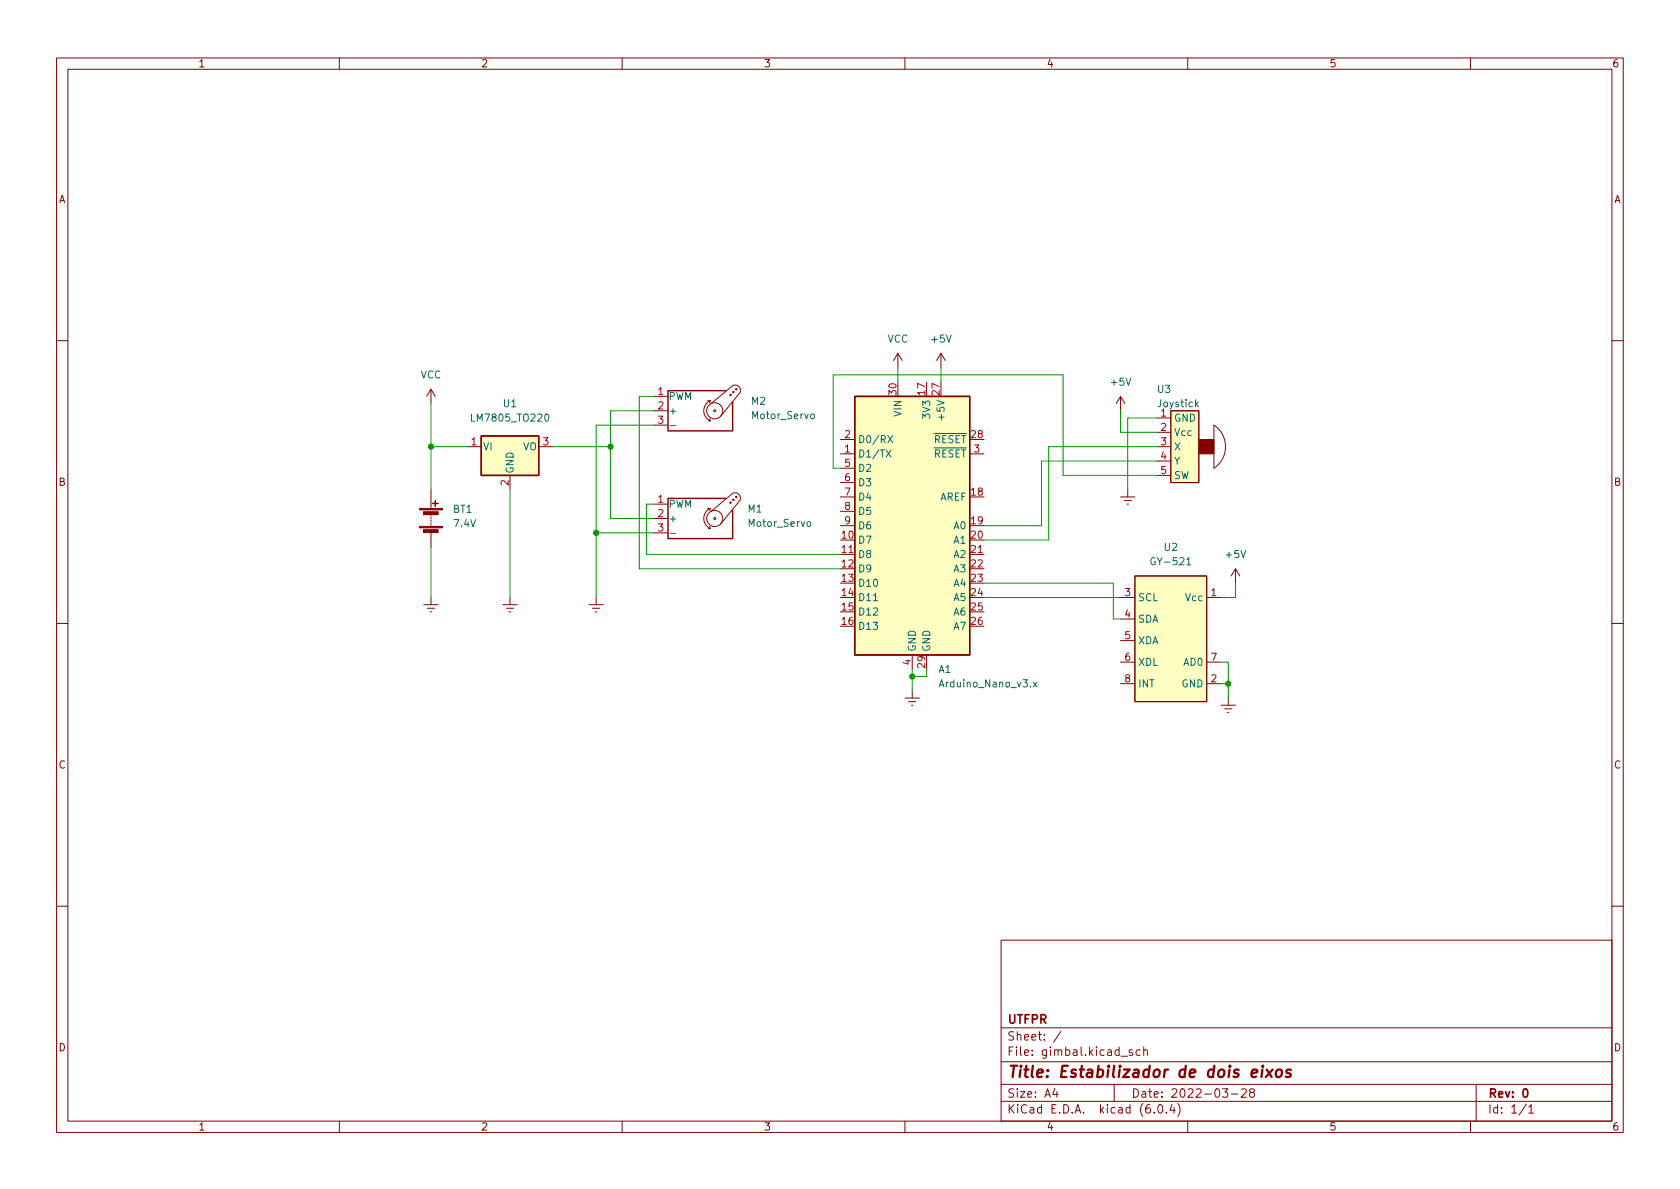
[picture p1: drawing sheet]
<svg xmlns="http://www.w3.org/2000/svg" width="297mm" height="210mm" viewBox="0 0 297 210" stroke-linecap="round" stroke-linejoin="round" font-family="sans-serif">
<g fill="none" stroke="#840000" stroke-width=".18">
<path d="M10 10.2h277v190.1h-277zM12 12.2h273v186.1h-273zM60 10.2v2M110 10.2v2M160 10.2v2M210 10.2v2M260 10.2v2M10 60.2h2M76.2 68.8v2.6M76.2 68.8l-.8 1.3M76.2 68.8l.8 1.3M82.5 79h2.6"/>
<path d="M95.2 79h2.6M115.6 70.1h2.5M115.6 72.6h2.5M115.6 75.2h2.5M125.1 70.9h.5M125.2 74.4h.4M125.5 74l.1 .4M125.6 70.9a1.93 1.93 0 0 0-1.2 1.7 1.93 1.93 0 0 0 1.2 1.8M125.6 70.9l-.1 .3M130.8 69.5a.94 .94 0 0 0-.2-1.1 .94 .94 0 0 0-1.1-.2l-3.8 3.2M130.8 69.5l-3.4 4.2M148.6 77.7h2.5"/>
<path d="M158.7 62.5l-.7 1.2M158.7 62.5v2.5M158.7 62.5l.8 1.2M166.4 62.5l-.8 1.2M166.4 62.5v2.5M166.4 62.5l.7 1.2M198.1 70.1l-.7 1.3M198.1 70.1v2.5M198.1 70.1l.8 1.3M204.5 73.9h2.5M204.5 76.4h2.5M204.5 79h2.5"/>
<path d="M207 72.6h5v12.7h-5zM214.6 75.2v7.6M214.7 75.2a4.6 4.6 0 0 1 0 7.6M285 60.2h2M76.2 86.6v3.3M76.2 90.9v.3M76.2 91.4v.3M76.2 91.9v.3M76.2 92.5v.2M76.2 93v.2M76.2 94.2v2.6M90.2 84.1v2.5"/>
<path d="M115.6 89.1h2.5M115.6 91.7h2.5M115.6 94.2h2.5M125.1 89.9h.5M125.2 93.5h.4M125.5 93.1l.1 .4M125.6 89.9a1.93 1.93 0 0 0-1.2 1.8 1.93 1.93 0 0 0 1.2 1.8M125.6 89.9l-.1 .4M125.7 90.4l3.8-3.2a.94 .94 0 0 1 1.1 .2 .94 .94 0 0 1 .2 1.1l-3.4 4.2M148.6 87.9h2.5M148.6 80.3h2.5M148.6 98h2.5"/>
<path d="M148.6 82.8h2.5M148.6 85.3h2.5M148.6 90.4h2.5M148.6 93h2.5M171.4 80.3h2.6M171.4 98h2.6M198.1 87.9h2.6M198.8 88.5h1.2M199.3 89.1h.2M199.4 86.6v1.3M204.5 81.5h2.5M204.5 84.1h2.5"/>
<path d="M10 110.2h2M74.9 106.9h2.6M75.6 107.6h1.2M76.1 108.2h.2M76.2 105.7v1.2M88.9 106.9h2.5M89.5 107.6h1.3M90 108.2h.3M90.2 105.7v1.2M104.1 106.9h2.6M104.8 107.6h1.2M105.3 108.2h.2"/>
<path d="M105.4 105.7v1.2M161.3 115.8v2.6M198.1 105.7h2.6M198.1 109.5h2.6M198.1 113.3h2.6M198.1 117.1h2.6M200.7 101.8h12.7v22.3h-12.7zM213.4 105.7h2.5M213.4 117.1h2.5M218.4 100.6l-.7 1.2M218.4 100.6v2.5M218.4 100.6l.8 1.2"/>
<path d="M229.9 114.5h.1M238.8 104.4h.1M285 110.2h2M160 123.4h2.6M160.7 124.1h1.2M161.2 124.7h.2M161.3 122.2v1.2M198.1 120.9h2.6M213.4 120.9h2.5M215.9 124.7h2.5M216.5 125.3h1.3M217 126h.3"/>
<path d="M217.2 123.4v1.3M10 160.2h2M177 166.3h108v32h-108zM285 160.2h2M60 198.3v2M110 198.3v2M160 198.3v2M177 194.8h108M177 191.8h108M177 187.8h108M177 181.8h108M186.5 192.5l-.4 1h1"/>
<path d="M186.9 193v1M187.6 182.4l-1.3 1.9M197 191.8v3M198.2 186.8h1.2M200.2 185.7l-.3-.1-.3 .2 .1 .3 .5 .1v.4h-.6M201.6 185.7l-.5-.1-.2 .3v.4l.1 .3h.6M202.2 185.8l.2-.2 .4 .1 .1 .9M202.2 185.1v1.5M204.1 196.7v.1M204.9 195.4l.2-.1a.81 .81 0 0 1 .6 .7 .81 .81 0 0 1-.3 .8h-.2a.81 .81 0 0 1-.6-.6 .81 .81 0 0 1 .3-.8zM206.2 196.7v.1M207.2 195.3l-.3 1h.9"/>
<path d="M207.6 195.8v1M208.2 195.1a1.72 1.72 0 0 1 0 2.3M210 198.3v2M216.1 192.5h1l-.5 .6 .4 .1v.7l-.2 .1h-.4l-.3-.1M217.7 193.5h1.2M219.5 192.7l.6-.2 .2 .2 .1 .3-1 1h1M221.2 193.2l-.3-.3 .1-.2 .2-.2 .4 .1 .2 .2-.1 .2-.6 .2-.2 .3 .1 .4 .2 .1h.4l.2-.3-.1-.4-.2-.1M260 198.3v2M261 191.8v6.5M269.9 195.3l-1.3 1.9M270.3 195.8l.4-.5v1.5M270.3 196.8h.9"/>
<circle cx="126.4" cy="72.6" r=".18"/>
<circle cx="126.4" cy="72.6" r="1.42"/>
<circle cx="129.2" cy="69.8" r=".13"/>
<circle cx="129.7" cy="69.3" r=".13"/>
<circle cx="130.2" cy="68.8" r=".13"/>
<circle cx="126.4" cy="91.7" r=".18"/>
<circle cx="126.4" cy="91.7" r="1.42"/>
<circle cx="129.2" cy="88.9" r=".13"/>
<circle cx="129.7" cy="88.4" r=".13"/>
<circle cx="130.2" cy="87.9" r=".13"/>
</g>
<path d="M269.4 192.7l.2-.2a.8 .8 0 0 1 .5 .8 .8 .8 0 0 1-.5 .7l-.2-.1-.1-.4z" fill="none" stroke="#840000" stroke-width=".3"/>
<path d="M221.3 189.8l1-.2-.1-.4-.1-.1-.6 .1-.2 1 .2 .3 .6-.1M223.2 189.1l-.2 1.4M223.3 188.5l-.1 .1 .1 .1 .1-.1-.1-.1v.2M224 189.1l.8 1.4M225 189.1l-1.2 1.4M225.8 189.3a.52 .52 0 0 1 .5-.2 .52 .52 0 0 1 .4 .4l-.1 .6a.55 .55 0 0 1-.5 .4 .55 .55 0 0 1-.5-.4zM228.2 189.2a.49 .49 0 0 0-.8 .3l.1 .2 .7 .2v.2l-.1 .3-.2 .1-.6-.1" fill="none" stroke="#840000" stroke-width=".4"/>
<g fill="#ffffc2" stroke="#ffffc2" stroke-width=".18">
<path d="M200.7 101.8h12.7v22.3h-12.7z"/>
<path d="M207 72.6h5v12.7h-5z"/>
<path d="M85.1 77.1h10.1v7h-10.1z"/>
<path d="M151.1 70.1h20.3v45.7h-20.3z"/>
</g>
<g fill="none" stroke="#006464" stroke-width=".18">
<path d="M118.5 75.3h1M143.4 73.3l.3-.1 .3 .2v.4l-.3 .2h-.3l-.1-.2zM156.7 79.6l.8 1.2M157 77l.8 1.3M157.5 79.6l-.8 1.2M157.8 77l-.8 1.3M211.5 71.5l.4 .4M211.9 71.1l-.5 .5M118.5 94.3h1M142.8 92.3h.3l.2 .2v.4l-.2 .2-.3-.1-.1-.1zM209.8 99.9h.7M154.4 106.2h.8"/>
<path d="M182.7 120.6l.6 .9M183.3 120.6l-.6 .9"/>
</g>
<g fill="#840000" stroke="#840000" stroke-width=".18">
<path d="M212.1 77.7h2.5v2.6h-2.5z"/>
<path d="M74.2 93.1h4v.2h-4z"/>
<path d="M74.2 89.9h4v.3h-4z"/>
<path d="M74.9 93.7h2.6v.5h-2.6z"/>
<path d="M74.9 90.5h2.6v.5h-2.6z"/>
</g>
<path d="M85.1 77.1h10.1v7h-10.1zM128.3 69.1h-10.2v7.1h11.4v-5.1M151.1 70.1h20.3v45.7h-20.3zM76.5 89h1M77 88.5v1M128.3 88.1h-10.2v7.1h11.4v-5" fill="none" stroke="#840000" stroke-width=".25"/>
<g fill="none" stroke="#009600" stroke-width=".18">
<path d="M76.2 79h6.3M76.2 71.4v15.2M97.8 79h10.1M115.6 75.2h-10.2v30.5M115.6 70.1h-2.6v30.5h35.6M115.6 72.6h-7.7v19.1h7.7M158.7 65v2.6M166.4 65v2.6M198.1 72.6v3.8h6.4M204.5 79h-19.1v16.5h-11.4M204.5 73.9h-5.1v12.7M76.2 96.8v8.9"/>
<path d="M90.2 86.6v19.1M105.4 94.2h10.2M115.6 89.1h-1.3v8.9h34.3M148.6 82.8h-1.3v-16.5h40.7v17.8h16.5M204.5 81.5h-20.4v11.5h-10.1M161.3 118.4v3.8M163.8 118.4v1.2h-2.5M174 103.1h22.8v6.4h1.3M174 105.7h24.1M215.9 117.1h1.3v6.3M218.4 103.1v2.6h-2.5M215.9 120.9h1.3"/>
</g>
<g fill="#009600" stroke="#009600" stroke-width=".18">
<circle cx="161.3" cy="119.6" r=".46"/>
<circle cx="217.2" cy="120.9" r=".46"/>
<circle cx="107.9" cy="79" r=".46"/>
<circle cx="76.2" cy="79" r=".46"/>
<circle cx="105.4" cy="94.2" r=".46"/>
</g>
<text font-size="2.8" fill="#840000" x="178" y="190.6">Title: Estabilizador de dois eixos</text>
<g font-size="2.1" fill="#840000">
<text x="178" y="184">Sheet: /</text>
<text x="178" y="181">UTFPR</text>
<text x="178" y="186.7">File: gimbal.kicad_sch</text>
<text x="178" y="196.9">KiCad E.D.A. kicad (6.0.4)</text>
<text x="178" y="194.1">Size: A4</text>
<text x="200" y="194.1">Date: 2022-03-28</text>
<text x="263" y="194.1">Rev: 0</text>
<text x="263" y="196.9">Id: 1/1</text>
</g>
<g font-size="1.8" fill="#840000">
<text x="35" y="11.9">1</text>
<text x="85" y="11.9">2</text>
<text x="135" y="11.9">3</text>
<text x="185" y="11.9">4</text>
<text x="235" y="11.9">5</text>
<text x="285" y="11.9">6</text>
<text x="10.3" y="35.9">A</text>
<text x="285.3" y="35.9">A</text>
<text x="10.3" y="85.9">B</text>
<text x="285.3" y="85.9">B</text>
<text x="10.3" y="135.9">C</text>
<text x="285.3" y="135.9">C</text>
<text x="10.3" y="185.9">D</text>
<text x="285.3" y="185.9">D</text>
<text x="35" y="199.9">1</text>
<text x="85" y="199.9">2</text>
<text x="135" y="199.9">3</text>
<text x="185" y="199.9">4</text>
<text x="235" y="199.9">5</text>
<text x="285" y="199.9">6</text>
</g>
<g font-size="1.8" fill="#006464">
<text x="156.9" y="60.6">VCC</text>
<text x="164.8" y="60.6">+5V</text>
<text x="74.3" y="66.9">VCC</text>
<text x="118.1" y="70.7">PWM</text>
<text x="132.9" y="71.6">M2</text>
<text x="196.5" y="68.2">+5V</text>
<text x="204.7" y="69.5">U3</text>
<text x="83.7" y="74.5">LM7805_TO220</text>
<text x="89" y="72">U1</text>
<text x="118.1" y="73.3">+</text>
<text x="133.1" y="74.1">Motor_Servo</text>
<text x="159.4" y="73.6" transform="rotate(-90 159.4 73.6)">VIN</text>
<text x="164.5" y="73.8" transform="rotate(-90 164.5 73.8)">3V3</text>
<text x="167" y="73.8" transform="rotate(-90 167 73.8)">+5V</text>
<text x="204.8" y="72">Joystick</text>
<text x="207.5" y="74.5">GND</text>
<text x="207.5" y="77.1">Vcc</text>
<text x="85.3" y="79.6">VI</text>
<text x="90.8" y="83.8" transform="rotate(-90 90.8 83.8)">GND</text>
<text x="92.4" y="79.6">VO</text>
<text x="151.6" y="80.9">D1/TX</text>
<text x="151.6" y="78.4">D0/RX</text>
<text x="151.6" y="83.4">D2</text>
<text x="163.7" y="78.4">~{RESET}</text>
<text x="163.7" y="80.9">~{RESET}</text>
<text x="207.5" y="79.6">X</text>
<text x="207.5" y="82.2">Y</text>
<text x="118.1" y="89.8">PWM</text>
<text x="151.6" y="86">D3</text>
<text x="151.6" y="88.5">D4</text>
<text x="166.1" y="88.5">AREF</text>
<text x="207.5" y="84.7">SW</text>
<text x="80.1" y="90.7">BT1</text>
<text x="80.3" y="93.2">7.4V</text>
<text x="118.1" y="92.3">+</text>
<text x="132.3" y="90.6">M1</text>
<text x="132.5" y="93.2">Motor_Servo</text>
<text x="151.6" y="91.1">D5</text>
<text x="151.6" y="93.6">D6</text>
<text x="168.7" y="93.6">A0</text>
<text x="151.6" y="96.1">D7</text>
<text x="151.6" y="98.7">D8</text>
<text x="151.6" y="101.2">D9</text>
<text x="168.7" y="96.1">A1</text>
<text x="168.7" y="98.7">A2</text>
<text x="168.7" y="101.2">A3</text>
<text x="204" y="99.9">GY-521</text>
<text x="205.9" y="97.4">U2</text>
<text x="216.8" y="98.7">+5V</text>
<text x="151.6" y="103.8">D10</text>
<text x="151.6" y="106.3">D11</text>
<text x="168.7" y="103.8">A4</text>
<text x="168.7" y="106.3">A5</text>
<text x="201.2" y="106.3">SCL</text>
<text x="209.7" y="106.3">Vcc</text>
<text x="151.6" y="108.8">D12</text>
<text x="151.6" y="111.4">D13</text>
<text x="168.7" y="108.8">A6</text>
<text x="168.7" y="111.4">A7</text>
<text x="201.2" y="110.1">SDA</text>
<text x="201.2" y="113.9">XDA</text>
<text x="161.9" y="115.3" transform="rotate(-90 161.9 115.3)">GND</text>
<text x="164.5" y="115.3" transform="rotate(-90 164.5 115.3)">GND</text>
<text x="165.9" y="119">A1</text>
<text x="201.2" y="117.7">XDL</text>
<text x="209.3" y="117.7">AD0</text>
<text x="166.4" y="121.5">Arduino_Nano_v3.x</text>
<text x="201.2" y="121.5">INT</text>
<text x="208.9" y="121.5">GND</text>
</g>
<g font-size="1.8" fill="#a90000">
<text x="116.3" y="69.8">1</text>
<text x="158.5" y="69.8" transform="rotate(-90 158.5 69.8)">30</text>
<text x="163.6" y="69.8" transform="rotate(-90 163.6 69.8)">17</text>
<text x="166.1" y="69.8" transform="rotate(-90 166.1 69.8)">27</text>
<text x="116.3" y="72.4">2</text>
<text x="116.3" y="74.9">3</text>
<text x="149.4" y="77.5">2</text>
<text x="171.7" y="77.5">28</text>
<text x="205.2" y="73.7">1</text>
<text x="205.2" y="76.2">2</text>
<text x="83.3" y="78.7">1</text>
<text x="96" y="78.7">3</text>
<text x="149.4" y="80">1</text>
<text x="149.4" y="82.5">5</text>
<text x="172.2" y="80">3</text>
<text x="205.2" y="78.7">3</text>
<text x="205.2" y="81.3">4</text>
<text x="205.2" y="83.8">5</text>
<text x="89.9" y="85.8" transform="rotate(-90 89.9 85.8)">2</text>
<text x="116.3" y="88.9">1</text>
<text x="149.4" y="85.1">6</text>
<text x="149.4" y="87.6">7</text>
<text x="171.7" y="87.6">18</text>
<text x="116.3" y="91.4">2</text>
<text x="116.3" y="94">3</text>
<text x="148.9" y="95.2">10</text>
<text x="149.4" y="90.2">8</text>
<text x="149.4" y="92.7">9</text>
<text x="171.7" y="92.7">19</text>
<text x="171.7" y="95.2">20</text>
<text x="148.9" y="97.8">11</text>
<text x="148.9" y="100.3">12</text>
<text x="171.7" y="97.8">21</text>
<text x="171.7" y="100.3">22</text>
<text x="148.9" y="102.9">13</text>
<text x="148.9" y="105.4">14</text>
<text x="148.9" y="107.9">15</text>
<text x="171.7" y="102.9">23</text>
<text x="171.7" y="105.4">24</text>
<text x="171.7" y="107.9">25</text>
<text x="198.9" y="105.4">3</text>
<text x="214.1" y="105.4">1</text>
<text x="148.9" y="110.5">16</text>
<text x="171.7" y="110.5">26</text>
<text x="198.9" y="109.2">4</text>
<text x="198.9" y="113">5</text>
<text x="161" y="117.6" transform="rotate(-90 161 117.6)">4</text>
<text x="163.6" y="118.1" transform="rotate(-90 163.6 118.1)">29</text>
<text x="198.9" y="116.8">6</text>
<text x="214.1" y="116.8">7</text>
<text x="198.9" y="120.6">8</text>
<text x="214.1" y="120.6">2</text>
</g>
</svg>
